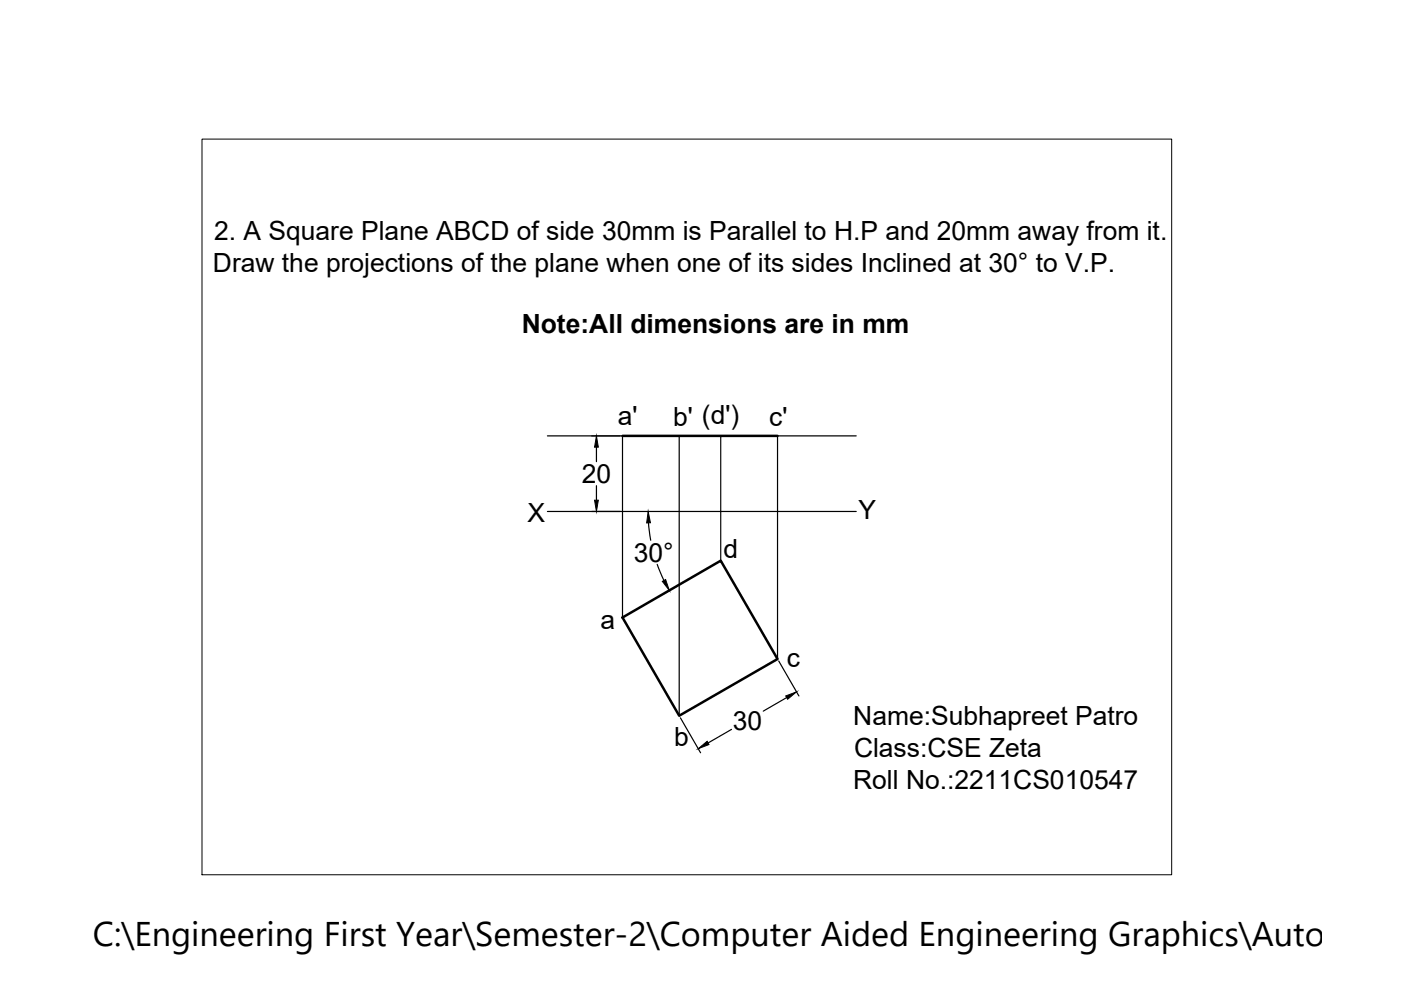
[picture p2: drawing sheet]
<svg xmlns="http://www.w3.org/2000/svg" width="297mm" height="210mm" viewBox="0 0 297 210" stroke-linecap="round" stroke-linejoin="round" font-family="sans-serif">
<!-- layer: 0 -->
<g fill="none" stroke="#000" stroke-width=".25">
<path d="M116.1 92.4h15.9v38.5M126.5 94.8v3.1M144 92.4v59.4M152.8 92.4v26.5M181.5 92.4h-16.6v47.3M116.1 108.4h65.4M126.5 103v3.1M137.5 110.8l.5 3.7M139.3 119.6l1.5 3.4M144.3 152.2l4.2 7.4M155.1 154.7l-5 2.8M165.1 140.2l4.3 7.4"/>
<path d="M166.8 147.9l-5 2.9"/>
</g>
<path d="M132 92.4h32.9M132 130.9l20.8-12 12.1 20.8-20.9 12.1z" fill="none" stroke="#000" stroke-width=".53"/>
<path d="M126.5 92.4l.4 2.4h-.8zM126.1 106.1h.8l-.4 2.3zM137.4 108.4l.5 2.4-.8 .1zM140.4 123.3l.7-.4 .8 2.3zM148 158.7l1.9-1.5 .4 .7zM166.6 147.6l2.3-.9-1.9 1.6z" fill="#000" stroke="#000" stroke-width=".21"/>
<path d="M42.8 29.5h205.6v156h-205.6z" fill="none" stroke="#000" stroke-width=".21"/>
<text font-size="7.3" x="19.7" y="200.6">C:\Engineering First Year\Semester-2\Computer Aided Engineering Graphics\Autocad P</text>
<g font-size="5.6">
<text x="45.4" y="51">2. A Square Plane ABCD of side 30mm is Parallel to H.P and 20mm away from it.</text>
<text x="45.2" y="57.7">Draw the projections of the plane when one of its sides Inclined at 30° to V.P.</text>
<text x="110.6" y="70.7">Note:All dimensions are in mm</text>
<text x="131" y="90.2">a'</text>
<text x="142.7" y="90.4">b' (d')</text>
<text x="163.1" y="90.3">c'</text>
<text x="123.4" y="102.4">20</text>
<text x="111.8" y="110.6">X</text>
<text x="182" y="110.1">Y</text>
<text x="134.4" y="119.1">30°</text>
<text x="153.4" y="118.4">d</text>
<text x="127.3" y="133.5">a</text>
<text x="166.8" y="141.4">c</text>
<text x="155.3" y="154.7">30</text>
<text x="180.9" y="153.7">Name:Subhapreet Patro</text>
<text x="142.9" y="158.1">b</text>
<text x="181.1" y="160.5">Class:CSE Zeta</text>
<text x="180.9" y="167.2">Roll No.:2211CS010547</text>
</g>
</svg>
